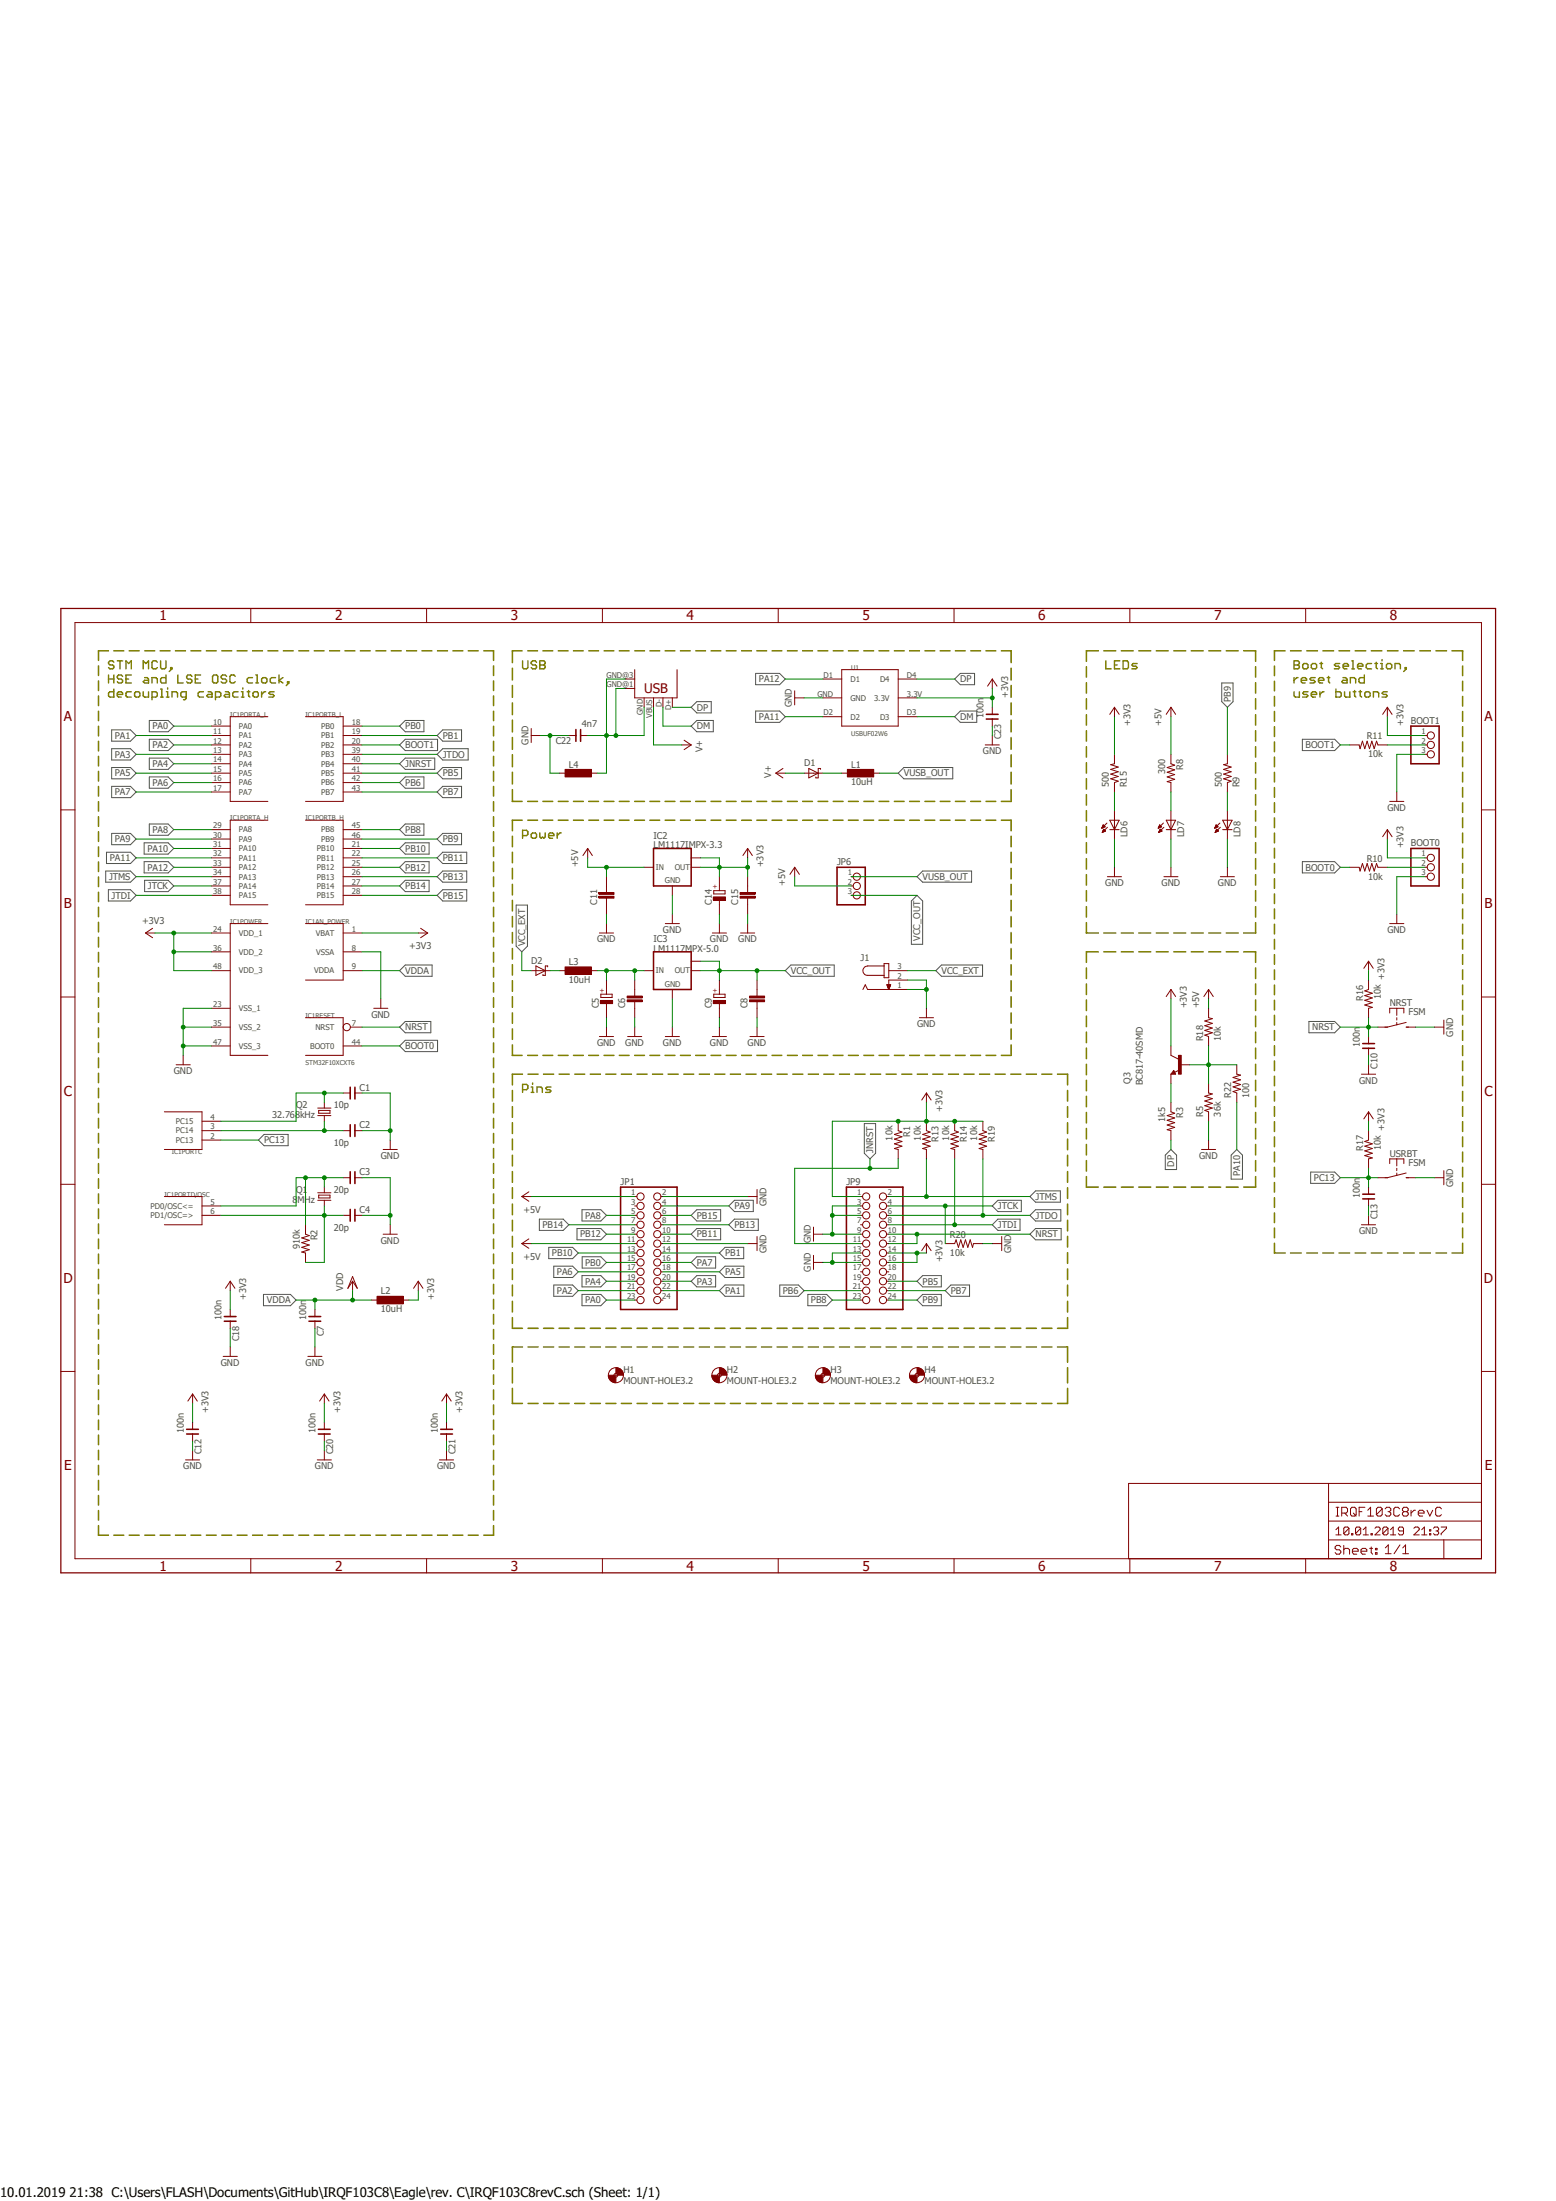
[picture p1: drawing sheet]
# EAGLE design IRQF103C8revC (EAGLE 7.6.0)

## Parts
BOOT0  PINHD-1X3  [1X03]
BOOT1  PINHD-1X3  [1X03]
C1  10p  CNP-0805  [0805]
C2  10p  CNP-0805  [0805]
C3  20p  CNP-0805  [0805]
C4  20p  CNP-0805  [0805]
C5  POLARISED_CASE_B  [CAPAE430X540N]
C6  CAPACITOR_0805  [CAPC2012X145AN]
C7  100n  CNP-0805  [0805]
C8  CAPACITOR_0805  [CAPC2012X145AN]
C9  POLARISED_CASE_D  [CAPAE660X540N]
C10  100n  CNP-0805  [0805]
C11  CAPACITOR_1206  [CAPC3215X168N]
C12  100n  CNP-0805  [0805]
C13  100n  CNP-0805  [0805]
C14  POLARISED_CASE_C  [CAPAE530X540N]
C15  CAPACITOR_0805  [CAPC2012X145AN]
C18  100n  CNP-0805  [0805]
C20  100n  CNP-0805  [0805]
C21  100n  CNP-0805  [0805]
C22  4n7  CNP-0805  [0805]
C23  100n  CNP-0805  [0805]
D1  SCHOTTKY_SMA  [DIOM5326X292N]
D2  SCHOTTKY_SMA  [DIOM5326X292N]
H1  MOUNT-HOLE3.2  [3,2]
H2  MOUNT-HOLE3.2  [3,2]
H3  MOUNT-HOLE3.2  [3,2]
H4  MOUNT-HOLE3.2  [3,2]
IC1  STM32F10XCXT6  [TQFP48]
IC2  LM1117IMPX-3.3  [SOT223]
IC3  LM1117MPX-5.0  [SOT223]
J1  JACK-PLUG1  [SPC4078]
JP1  PINHD-2X12  [2X12]
JP6  PINHD-1X3  [1X03]
JP9  PINHD-2X12  [2X12]
L1  10uH  INDUCTOR_0603  [INDC1608X95N]
L2  10uH  INDUCTOR_0603  [INDC1608X95N]
L3  10uH  INDUCTOR_0603  [INDC1608X95N]
L4  INDUCTOR_0603  [INDC1608X95N]
LD6  LEDCHIPLED_0805  [CHIPLED_0805]
LD7  LEDCHIPLED_0805  [CHIPLED_0805]
LD8  LEDCHIPLED_0805  [CHIPLED_0805]
NRST  FSM  [FSM]
Q1  8MHz  CRYTALHC49S  [HC49/S]
Q2  32.768kHz  CRYTALTC26H  [TC26H]
Q3  BC817-40SMD  [SOT23-BEC]
R1  10k  R-US_M0805  [M0805]
R2  910k  R-US_M0805  [M0805]
R3  1k5  R-US_M0805  [M0805]
R5  36k  R-US_M0805  [M0805]
R8  300  R-US_M0805  [M0805]
R9  500  R-US_M0805  [M0805]
R10  10k  R-US_M0805  [M0805]
R11  10k  R-US_M0805  [M0805]
R13  10k  R-US_M0805  [M0805]
R14  10k  R-US_M0805  [M0805]
R15  500  R-US_M0805  [M0805]
R16  10k  R-US_M0805  [M0805]
R17  10k  R-US_M0805  [M0805]
R18  10k  R-US_M0805  [M0805]
R19  10k  R-US_M0805  [M0805]
R20  10k  R-US_M0805  [M0805]
R22  100  R-US_M0805  [M0805]
U1  USBUF02W6  [SOT23-6L]
USB1  USB-MB-S  [USB-MB-S]
USRBT  FSM  [FSM]

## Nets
+3V3: BOOT0.1 BOOT1.1 C12.1 C14.+ C15.2 C18.1 C20.1 C21.1 C23.1 IC1.1(AN_POWER:VBAT) IC1.24(POWER:VDD_1) IC1.36(POWER:VDD_2) IC1.48(POWER:VDD_3) IC2.2(OUT) IC2.TAB(OUT1) JP9.1 JP9.14 JP9.16 L2.2 Q3.C R1.1 R13.1 R14.1 R15.2 R16.1 R17.1 R19.1 U1.3.3V
+5V: C11.2 IC2.3(IN) JP1.1 JP1.11 JP6.2 R8.1 R18.2
BOOT0: IC1.44(RESET:BOOT0) R10.2
BOOT1: IC1.20(PORTB_L:PB2) R11.2
DM: U1.D3 USB1.D-
DP: R3.2 U1.D4 USB1.D+
GND: BOOT0.3 BOOT1.3 C1.2 C2.2 C3.2 C4.2 C5.- C6.1 C7.2 C8.1 C9.- C10.2 C11.1 C12.2 C13.2 C14.- C15.1 C18.2 C20.2 C21.2 C22.2 C23.2 IC1.8(AN_POWER:VSSA) IC1.23(POWER:VSS_1) IC1.35(POWER:VSS_2) IC1.47(POWER:VSS_3) IC2.1(GND) IC3.1(GND) J1.1 J1.2 JP1.2 JP1.12 JP9.3 JP9.5 JP9.9 JP9.13 JP9.15 L4.1 LD6.C LD7.C LD8.C NRST.P$2(S) R5.1 R20.2 U1.GND USRBT.P$2(S)
JNRST: IC1.40(PORTB_L:PB4) JP9.11 R1.2
JTCK: IC1.37(PORTA_H:PA14) JP9.4 R20.1
JTDI: IC1.38(PORTA_H:PA15) JP9.8 R14.2
JTDO: IC1.39(PORTB_L:PB3) JP9.6 R19.2
JTMS: IC1.34(PORTA_H:PA13) JP9.2 R13.2
N$1: C2.1 IC1.3(PORTC:PC14) Q2.1
N$2: C1.1 IC1.4(PORTC:PC15) Q2.2
N$3: C4.1 IC1.6(PORTD/OSC:PD1/OSC=>) Q1.1 R2.2
N$4: C3.1 IC1.5(PORTD/OSC:PD0/OSC<=) Q1.2 R2.1
N$5: BOOT0.2 R10.1
N$6: LD7.A R8.2
N$7: D2.K L3.1
N$8: D1.K L1.1
N$9: Q3.B R5.2 R18.1 R22.2
N$10: C5.+ C6.2 IC3.3(IN) L3.2
N$11: Q3.E R3.1
N$15: LD8.A R9.1
N$16: C22.1 L4.2 USB1.GND USB1.GND@1(GND) USB1.GND@3(GND)
N$19: LD6.A R15.1
NRST: C10.1 IC1.7(RESET:NRST) JP9.10 JP9.12 NRST.P$1(P) R16.2
PA0: IC1.10(PORTA_L:PA0) JP1.23
PA1: IC1.11(PORTA_L:PA1) JP1.22
PA2: IC1.12(PORTA_L:PA2) JP1.21
PA3: IC1.13(PORTA_L:PA3) JP1.20
PA4: IC1.14(PORTA_L:PA4) JP1.19
PA5: IC1.15(PORTA_L:PA5) JP1.18
PA6: IC1.16(PORTA_L:PA6) JP1.17
PA7: IC1.17(PORTA_L:PA7) JP1.16
PA8: IC1.29(PORTA_H:PA8) JP1.5
PA9: IC1.30(PORTA_H:PA9) JP1.4
PA10: IC1.31(PORTA_H:PA10) R22.1
PA11: IC1.32(PORTA_H:PA11) U1.D2
PA12: IC1.33(PORTA_H:PA12) U1.D1
PB0: IC1.18(PORTB_L:PB0) JP1.15
PB1: IC1.19(PORTB_L:PB1) JP1.14
PB2: BOOT1.2 R11.1
PB5: IC1.41(PORTB_L:PB5) JP9.20
PB6: IC1.42(PORTB_L:PB6) JP9.21
PB7: IC1.43(PORTB_L:PB7) JP9.22
PB8: IC1.45(PORTB_H:PB8) JP9.23
PB9: IC1.46(PORTB_H:PB9) JP9.24 R9.2
PB10: IC1.21(PORTB_H:PB10) JP1.13
PB11: IC1.22(PORTB_H:PB11) JP1.10
PB12: IC1.25(PORTB_H:PB12) JP1.9
PB13: IC1.26(PORTB_H:PB13) JP1.8
PB14: IC1.27(PORTB_H:PB14) JP1.7
PB15: IC1.28(PORTB_H:PB15) JP1.6
PC13: C13.1 IC1.2(PORTC:PC13) R17.2 USRBT.P$1(P)
V+: D1.A USB1.VBUS
VCC_EXT: D2.A J1.3
VCC_OUT: C8.2 C9.+ IC3.2(OUT) IC3.TAB(OUT1) JP6.3
VDDA: C7.1 IC1.9(AN_POWER:VDDA) L2.1 ; supply symbol labelled VDD
VUSB_OUT: JP6.1 L1.2
Unconnected: JP1.3 JP1.24 JP9.7 JP9.17 JP9.18 JP9.19

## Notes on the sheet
- USB | LEDs
- STM MCU, 
  HSE and LSE OSC clock,
  decoupling capacitors
- Boot selection,
  reset and
  user buttons
- Power
- Pins
